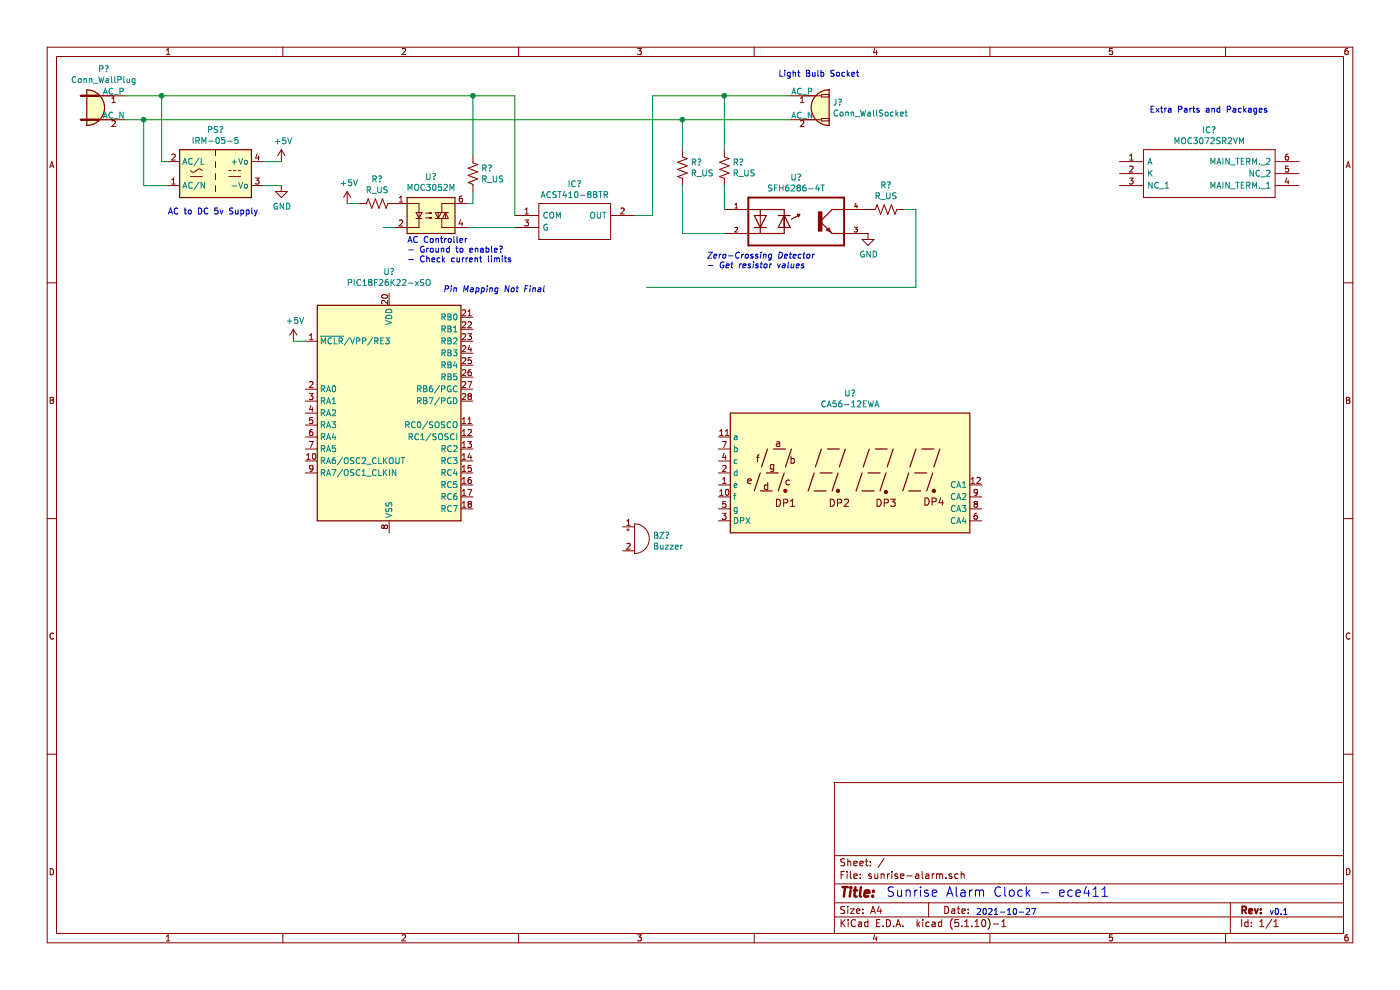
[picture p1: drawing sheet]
EESchema Schematic File Version 4
EELAYER 30 0
EELAYER END
$Descr A4 11693 8268
encoding utf-8
Sheet 1 1
Title ""
Date ""
Rev ""
Comp ""
Comment1 ""
Comment2 ""
Comment3 ""
Comment4 ""
$EndDescr
$Comp
L MCU_Microchip_PIC18:PIC18F26K22-xSO U?
U 1 1
P 3250 3450
F 0 "U?" H 3250 4631 50  0000 C CNN
F 1 "PIC18F26K22-xSO" H 3250 4540 50  0000 C CNN
F 2 "Package_SO:SOIC-28W_7.5x17.9mm_P1.27mm" H 3450 3450 50  0001 C CNN
F 3 "http://ww1.microchip.com/downloads/en/DeviceDoc/40001412G.pdf" H 3450 3450 50  0001 C CNN
	1    3250 3450
	1    0    0    -1  
$EndComp
$Comp
L Converter_ACDC:IRM-05-5 PS?
U 1 1
P 1800 1450
F 0 "PS?" H 1800 1817 50  0000 C CNN
F 1 "IRM-05-5" H 1800 1726 50  0000 C CNN
F 2 "Converter_ACDC:Converter_ACDC_MeanWell_IRM-05-xx_THT" H 1800 1100 50  0001 C CNN
F 3 "https://www.meanwell.com/Upload/PDF/IRM-05/IRM-05-SPEC.PDF" H 1800 1050 50  0001 C CNN
	1    1800 1450
	1    0    0    -1  
$EndComp
$Comp
L Relay_SolidState:MOC3052M U?
U 1 1
P 3600 1800
F 0 "U?" H 3600 2125 50  0000 C CNN
F 1 "MOC3052M" H 3600 2034 50  0000 C CNN
F 2 "" H 3400 1600 50  0001 L CIN
F 3 "https://www.onsemi.com/pub/Collateral/MOC3052M-D.PDF" H 3600 1800 50  0001 L CNN
	1    3600 1800
	1    0    0    -1  
$EndComp
$Comp
L Connector:Conn_WallPlug P?
U 1 1
P 850 900
F 0 "P?" H 867 1225 50  0000 C CNN
F 1 "Conn_WallPlug" H 867 1134 50  0000 C CNN
F 2 "" H 1250 900 50  0001 C CNN
F 3 "~" H 1250 900 50  0001 C CNN
	1    850  900 
	1    0    0    -1  
$EndComp
Text Notes 6500 650  0    50   ~ 0
Light Bulb Socket
$Comp
L Connector:Conn_WallSocket J?
U 1 1
P 6800 900
F 0 "J?" H 6954 946 50  0000 L CNN
F 1 "Conn_WallSocket" H 6954 855 50  0000 L CNN
F 2 "" H 6400 900 50  0001 C CNN
F 3 "~" H 6400 900 50  0001 C CNN
	1    6800 900 
	1    0    0    -1  
$EndComp
Wire Wire Line
	1050 1000 1200 1000
Wire Wire Line
	1050 800  1350 800 
Wire Wire Line
	1400 1550 1200 1550
Wire Wire Line
	1200 1550 1200 1000
Connection ~ 1200 1000
Wire Wire Line
	1200 1000 5700 1000
Wire Wire Line
	1400 1350 1350 1350
Wire Wire Line
	1350 1350 1350 800 
Connection ~ 1350 800 
Wire Wire Line
	1350 800  3950 800 
Wire Wire Line
	3900 1700 3950 1700
Wire Wire Line
	3950 1700 3950 1600
Text Notes 1400 1800 0    50   ~ 0
AC to DC 5v Supply
Text Notes 3400 2200 0    50   ~ 0
AC Controller\n- Ground to enable?\n- Check current limits
$Comp
L SamacSys_Parts:MOC3072SR2VM IC?
U 1 1
P 9350 1350
F 0 "IC?" H 10100 1615 50  0000 C CNN
F 1 "MOC3072SR2VM" H 10100 1524 50  0000 C CNN
F 2 "SOP254P916X480-6N" H 10700 1450 50  0001 L CNN
F 3 "http://www.onsemi.com/pub/Collateral/MOC3072M-D.PDF" H 10700 1350 50  0001 L CNN
F 4 "Triac & SCR Output 6PW RP TRIAC 6-Pin DIP Random-Phase TriacDriver Optocoupler (800 Volt Peak)" H 10700 1250 50  0001 L CNN "Description"
F 5 "4.8" H 10700 1150 50  0001 L CNN "Height"
F 6 "863-MOC3072SR2VM" H 10700 1050 50  0001 L CNN "Mouser Part Number"
F 7 "https://www.mouser.co.uk/ProductDetail/ON-Semiconductor/MOC3072SR2VM?qs=MLItCLRbWsx5QMvNShNGvA%3D%3D" H 10700 950 50  0001 L CNN "Mouser Price/Stock"
F 8 "ON Semiconductor" H 10700 850 50  0001 L CNN "Manufacturer_Name"
F 9 "MOC3072SR2VM" H 10700 750 50  0001 L CNN "Manufacturer_Part_Number"
	1    9350 1350
	1    0    0    -1  
$EndComp
$Comp
L SamacSys_Parts:ACST410-8BTR IC?
U 1 1
P 4300 1800
F 0 "IC?" H 4800 2065 50  0000 C CNN
F 1 "ACST410-8BTR" H 4800 1974 50  0000 C CNN
F 2 "ACST4108BTR" H 5150 1900 50  0001 L CNN
F 3 "https://www.st.com/resource/en/datasheet/acst4.pdf" H 5150 1800 50  0001 L CNN
F 4 "STMicroelectronics, ACST410-8BTR, TRIAC, 800V 4A, Gate Trigger 1V 10mA, 3-Pin DPAK" H 5150 1700 50  0001 L CNN "Description"
F 5 "2.4" H 5150 1600 50  0001 L CNN "Height"
F 6 "STMicroelectronics" H 5150 1500 50  0001 L CNN "Manufacturer_Name"
F 7 "ACST410-8BTR" H 5150 1400 50  0001 L CNN "Manufacturer_Part_Number"
F 8 "511-ACST410-8BTR" H 5150 1300 50  0001 L CNN "Mouser Part Number"
F 9 "https://www.mouser.co.uk/ProductDetail/STMicroelectronics/ACST410-8BTR?qs=SAP8%252B8699SA4xcwG%252BvoKnA%3D%3D" H 5150 1200 50  0001 L CNN "Mouser Price/Stock"
F 10 "ACST410-8BTR" H 5150 1100 50  0001 L CNN "Arrow Part Number"
F 11 "https://www.arrow.com/en/products/acst410-8btr/stmicroelectronics" H 5150 1000 50  0001 L CNN "Arrow Price/Stock"
	1    4300 1800
	1    0    0    -1  
$EndComp
$Comp
L Display_Character:CA56-12EWA U?
U 1 1
P 7100 3950
F 0 "U?" H 7100 4617 50  0000 C CNN
F 1 "CA56-12EWA" H 7100 4526 50  0000 C CNN
F 2 "Display_7Segment:CA56-12EWA" H 7100 3350 50  0001 C CNN
F 3 "http://www.kingbrightusa.com/images/catalog/SPEC/CA56-12EWA.pdf" H 6670 3980 50  0001 C CNN
	1    7100 3950
	1    0    0    -1  
$EndComp
$Comp
L Device:Buzzer BZ?
U 1 1
P 5300 4500
F 0 "BZ?" H 5452 4529 50  0000 L CNN
F 1 "Buzzer" H 5452 4438 50  0000 L CNN
F 2 "" V 5275 4600 50  0001 C CNN
F 3 "~" V 5275 4600 50  0001 C CNN
	1    5300 4500
	1    0    0    -1  
$EndComp
$Comp
L SFH6286-4T:SFH6286-4T U?
U 1 1
P 6650 1850
F 0 "U?" H 6650 2220 50  0000 C CNN
F 1 "SFH6286-4T" H 6650 2129 50  0000 C CNN
F 2 "SOIC254P977X460-4N" H 6650 1850 50  0001 L BNN
F 3 "" H 6650 1850 50  0001 L BNN
F 4 "Vishay" H 6650 1850 50  0001 L BNN "MANUFACTURER"
	1    6650 1850
	1    0    0    -1  
$EndComp
Text Notes 9600 950  0    50   ~ 0
Extra Parts and Packages
$Comp
L power:+5V #PWR?
U 1 1
P 2350 1350
F 0 "#PWR?" H 2350 1200 50  0001 C CNN
F 1 "+5V" H 2365 1523 50  0000 C CNN
F 2 "" H 2350 1350 50  0001 C CNN
F 3 "" H 2350 1350 50  0001 C CNN
	1    2350 1350
	1    0    0    -1  
$EndComp
Wire Wire Line
	2200 1350 2350 1350
Wire Wire Line
	2200 1550 2350 1550
$Comp
L power:GND #PWR?
U 1 1
P 2350 1550
F 0 "#PWR?" H 2350 1300 50  0001 C CNN
F 1 "GND" H 2355 1377 50  0000 C CNN
F 2 "" H 2350 1550 50  0001 C CNN
F 3 "" H 2350 1550 50  0001 C CNN
	1    2350 1550
	1    0    0    -1  
$EndComp
$Comp
L power:+5V #PWR?
U 1 1
P 2450 2850
F 0 "#PWR?" H 2450 2700 50  0001 C CNN
F 1 "+5V" H 2465 3023 50  0000 C CNN
F 2 "" H 2450 2850 50  0001 C CNN
F 3 "" H 2450 2850 50  0001 C CNN
	1    2450 2850
	1    0    0    -1  
$EndComp
Wire Wire Line
	2450 2850 2550 2850
Text Notes 8150 7650 0    50   ~ 0
2021-10-27
Text Notes 10600 7650 0    50   ~ 0
v0.1
Text Notes 7400 7500 0    79   ~ 0
Sunrise Alarm Clock - ece411
$Comp
L power:GND #PWR?
U 1 1
P 7250 1950
F 0 "#PWR?" H 7250 1700 50  0001 C CNN
F 1 "GND" H 7255 1777 50  0000 C CNN
F 2 "" H 7250 1950 50  0001 C CNN
F 3 "" H 7250 1950 50  0001 C CNN
	1    7250 1950
	1    0    0    -1  
$EndComp
Text Notes 5900 2250 0    50   Italic 0
Zero-Crossing Detector\n- Get resistor values
Text Notes 3700 2450 0    50   Italic 0
Pin Mapping Not Final
$Comp
L Device:R_US R?
U 1 1
P 3950 1450
F 0 "R?" H 4018 1496 50  0000 L CNN
F 1 "R_US" H 4018 1405 50  0000 L CNN
F 2 "" V 3990 1440 50  0001 C CNN
F 3 "~" H 3950 1450 50  0001 C CNN
	1    3950 1450
	1    0    0    -1  
$EndComp
Wire Wire Line
	3950 800  3950 1300
$Comp
L Device:R_US R?
U 1 1
P 3150 1700
F 0 "R?" V 2945 1700 50  0000 C CNN
F 1 "R_US" V 3036 1700 50  0000 C CNN
F 2 "" V 3190 1690 50  0001 C CNN
F 3 "~" H 3150 1700 50  0001 C CNN
	1    3150 1700
	0    1    1    0   
$EndComp
$Comp
L power:+5V #PWR?
U 1 1
P 2900 1700
F 0 "#PWR?" H 2900 1550 50  0001 C CNN
F 1 "+5V" H 2915 1873 50  0000 C CNN
F 2 "" H 2900 1700 50  0001 C CNN
F 3 "" H 2900 1700 50  0001 C CNN
	1    2900 1700
	1    0    0    -1  
$EndComp
Wire Wire Line
	2900 1700 3000 1700
Wire Wire Line
	3300 1900 3200 1900
Wire Wire Line
	3900 1900 4300 1900
Wire Wire Line
	4300 1800 4300 800 
Wire Wire Line
	4300 800  3950 800 
Connection ~ 3950 800 
Wire Wire Line
	5300 1800 5450 1800
Wire Wire Line
	5450 1800 5450 800 
Wire Wire Line
	5450 800  6050 800 
Wire Wire Line
	6050 1750 6050 1550
Connection ~ 6050 800 
Wire Wire Line
	6050 800  6600 800 
Wire Wire Line
	6050 1950 5700 1950
Wire Wire Line
	5700 1950 5700 1550
Connection ~ 5700 1000
Wire Wire Line
	5700 1000 6600 1000
$Comp
L Device:R_US R?
U 1 1
P 5700 1400
F 0 "R?" H 5768 1446 50  0000 L CNN
F 1 "R_US" H 5768 1355 50  0000 L CNN
F 2 "" V 5740 1390 50  0001 C CNN
F 3 "~" H 5700 1400 50  0001 C CNN
	1    5700 1400
	1    0    0    -1  
$EndComp
Wire Wire Line
	5700 1250 5700 1000
$Comp
L Device:R_US R?
U 1 1
P 6050 1400
F 0 "R?" H 6118 1446 50  0000 L CNN
F 1 "R_US" H 6118 1355 50  0000 L CNN
F 2 "" V 6090 1390 50  0001 C CNN
F 3 "~" H 6050 1400 50  0001 C CNN
	1    6050 1400
	1    0    0    -1  
$EndComp
Wire Wire Line
	6050 1250 6050 800 
$Comp
L Device:R_US R?
U 1 1
P 7400 1750
F 0 "R?" V 7195 1750 50  0000 C CNN
F 1 "R_US" V 7286 1750 50  0000 C CNN
F 2 "" V 7440 1740 50  0001 C CNN
F 3 "~" H 7400 1750 50  0001 C CNN
	1    7400 1750
	0    1    1    0   
$EndComp
Wire Wire Line
	7550 1750 7650 1750
Wire Wire Line
	7650 1750 7650 2400
Wire Wire Line
	7650 2400 5400 2400
$EndSCHEMATC
